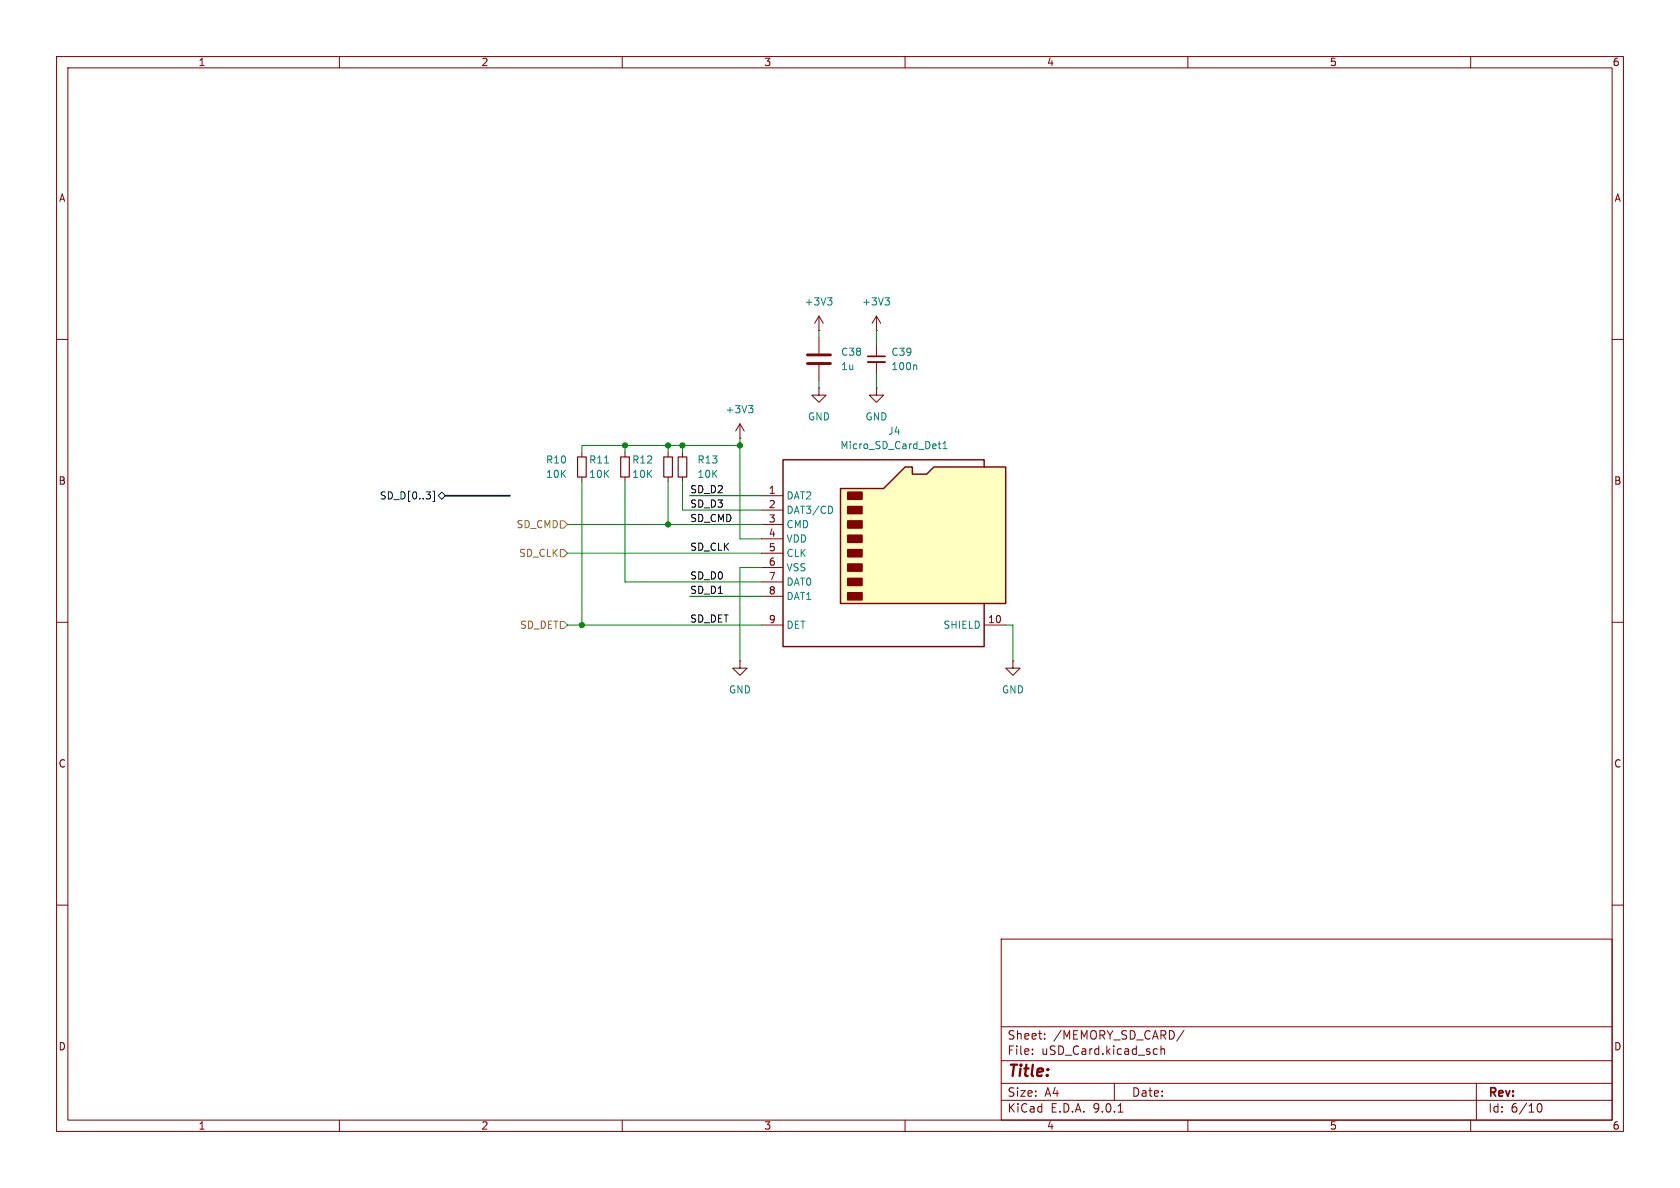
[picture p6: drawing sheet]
<svg xmlns="http://www.w3.org/2000/svg" width="297mm" height="210mm" viewBox="0 0 297 210" stroke-linecap="round" stroke-linejoin="round" font-family="sans-serif">
<path d="M0 0h297v210h-297z" fill="#fff" stroke="#fff" stroke-width=".18"/>
<g fill="none" stroke="#840000" stroke-width=".18">
<path d="M10 10h277v190h-277zM12 12h273v186h-273zM60 10v2M110 10v2M160 10v2M210 10v2M260 10v2M144.8 58.4h.1M144.8 55.9l-.8 1.3M144.8 55.9l.7 1.3M144.8 55.9v2.5M10 60h2"/>
<path d="M154.9 68.6v1.3h1.3l-1.3 1.2-1.2-1.2h1.2M154.9 68.6h.1M285 60h2M10 110h2M179.1 116.8v1.3h1.2l-1.2 1.3-1.3-1.3h1.3M179.1 116.8h.1M285 110h2M10 160h2M177 166h108v32h-108zM285 160h2M60 198v2M110 198v2"/>
<path d="M160 198v2M177 194.5h108M177 191.5h108M177 187.5h108M177 181.5h108M182.5 186.3v.1M182.5 185.5v.1M184.7 183.6v.1M184.7 182.8v.1M197 191.5v3M197.7 196.6h.8M204.2 185.4l.4 .1"/>
<path d="M204.6 186.3l-.4 .1M205.2 185.5l.3-.1 .3 .1 .1 .9M205.2 184.9v1.5M209.3 182.1l-1.3 2M210 198v2M260 198v2M261 191.5v6.5M271.7 195.7l.2-.5 .2-.1a.81 .81 0 0 1 .6 .6 .81 .81 0 0 1-.3 .8h-.4l-.3-.5"/>
</g>
<path d="M146.3 52.6h.8l-.4 .5M146.8 53.1l.3 .3v.3l-.3 .2" fill="none" stroke="#008484" stroke-width=".18"/>
<path d="M148.6 86.4h7.6l3.8-3.8h1.3v1.2h2.5l1.3-1.2h12.7v24.1h-29.2z" fill="#ffffc2"/>
<path d="M148.6 86.4h7.6l3.8-3.8h1.3v1.2h2.5l1.3-1.2h12.7v24.1h-29.2zM174 82.6v-1.3h-35.6v33h35.6v-7.6" fill="none" stroke="#840000" stroke-width=".25"/>
<g fill="#840000" stroke="#840000" stroke-width=".25">
<path d="M149.9 87h2.5v1.3h-2.5z"/>
<path d="M149.9 89.5h2.5v1.3h-2.5z"/>
<path d="M149.9 92.1h2.5v1.2h-2.5z"/>
<path d="M149.9 94.6h2.5v1.3h-2.5z"/>
<path d="M149.9 97.2h2.5v1.2h-2.5z"/>
<path d="M149.9 99.7h2.5v1.3h-2.5z"/>
<path d="M149.9 102.2h2.5v1.3h-2.5z"/>
<path d="M149.9 104.8h2.5v1.2h-2.5z"/>
</g>
<g fill="none" stroke="#840000" stroke-width=".18">
<path d="M144.8 59.7v2.8M154.9 58.4h.1M154.9 55.9l-.7 1.3M154.9 55.9l.8 1.3M154.9 55.9v2.5M130.8 77.5h.1M130.8 74.9l-.8 1.3M130.8 74.9l.8 1.3M130.8 74.9v2.6M144.8 68.6v1.3h1.2l-1.2 1.2-1.3-1.2h1.3M144.8 68.6h.1M144.8 64.5v2.8"/>
<path d="M154.9 61v2M154.9 64v2M102.9 80v.8M102.9 84.3v.8M110.5 80v.8M110.5 84.3v.8M118.1 80v.8M118.1 84.3v.8M120.6 80v.8M120.6 84.3v.8M134.6 87.6h3.8M134.6 90.2h3.8"/>
<path d="M134.6 92.7h3.8M134.6 95.3h3.8M134.6 97.8h3.8M130.8 116.8v1.3h1.3l-1.3 1.3-1.3-1.3h1.3M130.8 116.8h.1M134.6 100.3h3.8M134.6 102.9h3.8M134.6 105.4h3.8M134.6 110.5h3.8M174 110.5h3.8"/>
</g>
<path d="M156.5 52.6h.7l-.4 .5M157 53.1l.2 .3v.3l-.2 .2M132.3 71.7h.8l-.4 .5M132.9 72.2l.2 .2v.3l-.2 .3M161.9 64.5l.2 .2v.7M165.9 78.5h.4M166 78v1.1l.3 .2M166.7 79.3h.7M166.7 78.4l.4-.4v1.3M106.9 81.9h.7M147 89.5l.2 .5-.2 .7" fill="none" stroke="#008484" stroke-width=".18"/>
<path d="M142.7 62.7h4.1M142.7 64.3h4.1" fill="none" stroke="#840000" stroke-width=".51"/>
<path d="M153.4 63h3.1" fill="none" stroke="#840000" stroke-width=".3"/>
<path d="M153.4 64h3.1" fill="none" stroke="#840000" stroke-width=".33"/>
<path d="M102.1 80.8h1.5v3.5h-1.5zM109.7 80.8h1.6v3.5h-1.6zM117.3 80.8h1.6v3.5h-1.6zM119.9 80.8h1.5v3.5h-1.5z" fill="none" stroke="#840000" stroke-width=".2"/>
<path d="M99.1 92.1h.6l.6 .6-.6 .6h-.6zM99.1 97.2h.6l.6 .6-.6 .6h-.6zM99.1 109.9h.6l.6 .6-.6 .6h-.6z" fill="none" stroke="#848400" stroke-width=".18"/>
<path d="M76.5 86.8h.3v1.8h-.3M77.5 87.6l.6-.6 .6 .6-.6 .7z" fill="none" stroke="#000084" stroke-width=".18"/>
<path d="M78.7 87.6h11.5" fill="none" stroke="#000084" stroke-width=".3"/>
<g fill="none" stroke="#008400" stroke-width=".18">
<path d="M144.8 58.4v1.3M154.9 58.4v2.6M110.5 78.7v1.3M118.1 78.7v1.3M120.6 78.7v1.3M130.8 77.5v17.8h3.8M130.8 78.7h-27.9v1.3M144.8 67.3v1.3M154.9 66v2.6M100.3 92.7h34.3M100.3 97.8h34.3M102.9 85.1v25.4"/>
<path d="M110.5 85.1v17.8h24.1M118.1 85.1v7.6M120.6 85.1v5.1h14M121.9 87.6h12.7M100.3 110.5h34.3M121.9 105.4h12.7M134.6 100.3h-3.8v16.5M177.8 110.5h1.3v6.3"/>
</g>
<g fill="#008400" stroke="#008400" stroke-width=".18">
<circle cx="130.8" cy="78.7" r=".46"/>
<circle cx="120.6" cy="78.7" r=".46"/>
<circle cx="118.1" cy="92.7" r=".46"/>
<circle cx="118.1" cy="78.7" r=".46"/>
<circle cx="110.5" cy="78.7" r=".46"/>
<circle cx="102.9" cy="110.5" r=".46"/>
</g>
<text font-size="2.8" fill="#840000" x="178" y="190.9">Title:</text>
<g font-size="2.1" fill="#840000">
<text x="178" y="184">Sheet:</text>
<text x="186.2" y="184">/MEMORY_SD_CARD/</text>
<text x="178" y="186.7">File:</text>
<text x="184.1" y="186.7">uSD_Card.kicad_sch</text>
<text x="178" y="196.9">KiCad</text>
<text x="178" y="194.1">Size:</text>
<text x="184.7" y="194.1">A4</text>
<text x="185.7" y="196.9">E.D.A.</text>
<text x="193.3" y="196.9">9.0.1</text>
<text x="200" y="194.1">Date:</text>
<text x="263" y="194.3">Rev:</text>
<text x="263" y="196.9">Id:</text>
<text x="267.1" y="196.9">6/10</text>
</g>
<g font-size="1.8" fill="#840000">
<text x="35" y="11.9">1</text>
<text x="85" y="11.9">2</text>
<text x="135" y="11.9">3</text>
<text x="185" y="11.9">4</text>
<text x="235" y="11.9">5</text>
<text x="285" y="11.9">6</text>
<text x="10.3" y="35.9">A</text>
<text x="285.3" y="35.9">A</text>
<text x="10.3" y="85.9">B</text>
<text x="135.8" y="87.4">1</text>
<text x="135.8" y="89.9">2</text>
<text x="285.3" y="85.9">B</text>
<text x="135.8" y="92.5">3</text>
<text x="135.8" y="95">4</text>
<text x="135.8" y="97.5">5</text>
<text x="135.8" y="100.1">6</text>
<text x="135.8" y="102.6">7</text>
<text x="135.8" y="105.2">8</text>
<text x="135.8" y="110.2">9</text>
<text x="174.6" y="110.2">10</text>
<text x="10.3" y="135.9">C</text>
<text x="285.3" y="135.9">C</text>
<text x="10.3" y="185.9">D</text>
<text x="285.3" y="185.9">D</text>
<text x="35" y="199.9">1</text>
<text x="85" y="199.9">2</text>
<text x="135" y="199.9">3</text>
<text x="185" y="199.9">4</text>
<text x="235" y="199.9">5</text>
<text x="285" y="199.9">6</text>
</g>
<g font-size="1.8" fill="#008484">
<text x="142.1" y="54.2">+3V3</text>
<text x="152.3" y="54.2">+3V3</text>
<text x="148.6" y="65.6">1u</text>
<text x="148.6" y="63.1">C38</text>
<text x="157.5" y="65.6">100n</text>
<text x="157.5" y="63.1">C39</text>
<text x="128.2" y="73.3">+3V3</text>
<text x="142.7" y="74.5">GND</text>
<text x="152.9" y="74.5">GND</text>
<text x="156.9" y="77.1">J4</text>
<text x="96.4" y="82.1">R10</text>
<text x="104" y="82.1">R11</text>
<text x="111.7" y="82.1">R12</text>
<text x="123.2" y="82.1">R13</text>
<text x="148.5" y="79.6">Micro_SD_Card_Det1</text>
<text x="96.4" y="84.7">10K</text>
<text x="104" y="84.7">10K</text>
<text x="111.7" y="84.7">10K</text>
<text x="123.2" y="84.7">10K</text>
<text x="138.9" y="88.5">DAT2</text>
<text x="138.9" y="91">DAT3/CD</text>
<text x="138.9" y="93.6">CMD</text>
<text x="138.9" y="96.1">VDD</text>
<text x="138.9" y="98.7">CLK</text>
<text x="138.9" y="101.2">VSS</text>
<text x="138.9" y="103.7">DAT0</text>
<text x="138.9" y="106.3">DAT1</text>
<text x="138.9" y="111.4">DET</text>
<text x="166.7" y="111.4">SHIELD</text>
<text x="128.8" y="122.8">GND</text>
<text x="177" y="122.8">GND</text>
</g>
<text font-size="1.8" fill="#000084" x="67" y="88.5">SD_D[0..3]</text>
<g font-size="1.8">
<text x="121.9" y="87.3">SD_D2</text>
<text x="121.9" y="89.8">SD_D3</text>
<text x="121.9" y="92.4">SD_CMD</text>
<text x="121.9" y="97.4">SD_CLK</text>
<text x="121.9" y="102.5">SD_D0</text>
<text x="121.9" y="105.1">SD_D1</text>
<text x="121.9" y="110.1">SD_DET</text>
</g>
<g font-size="1.8" fill="#848400">
<text x="91.2" y="93.6">SD_CMD</text>
<text x="91.7" y="98.7">SD_CLK</text>
<text x="91.8" y="111.4">SD_DET</text>
</g>
</svg>
